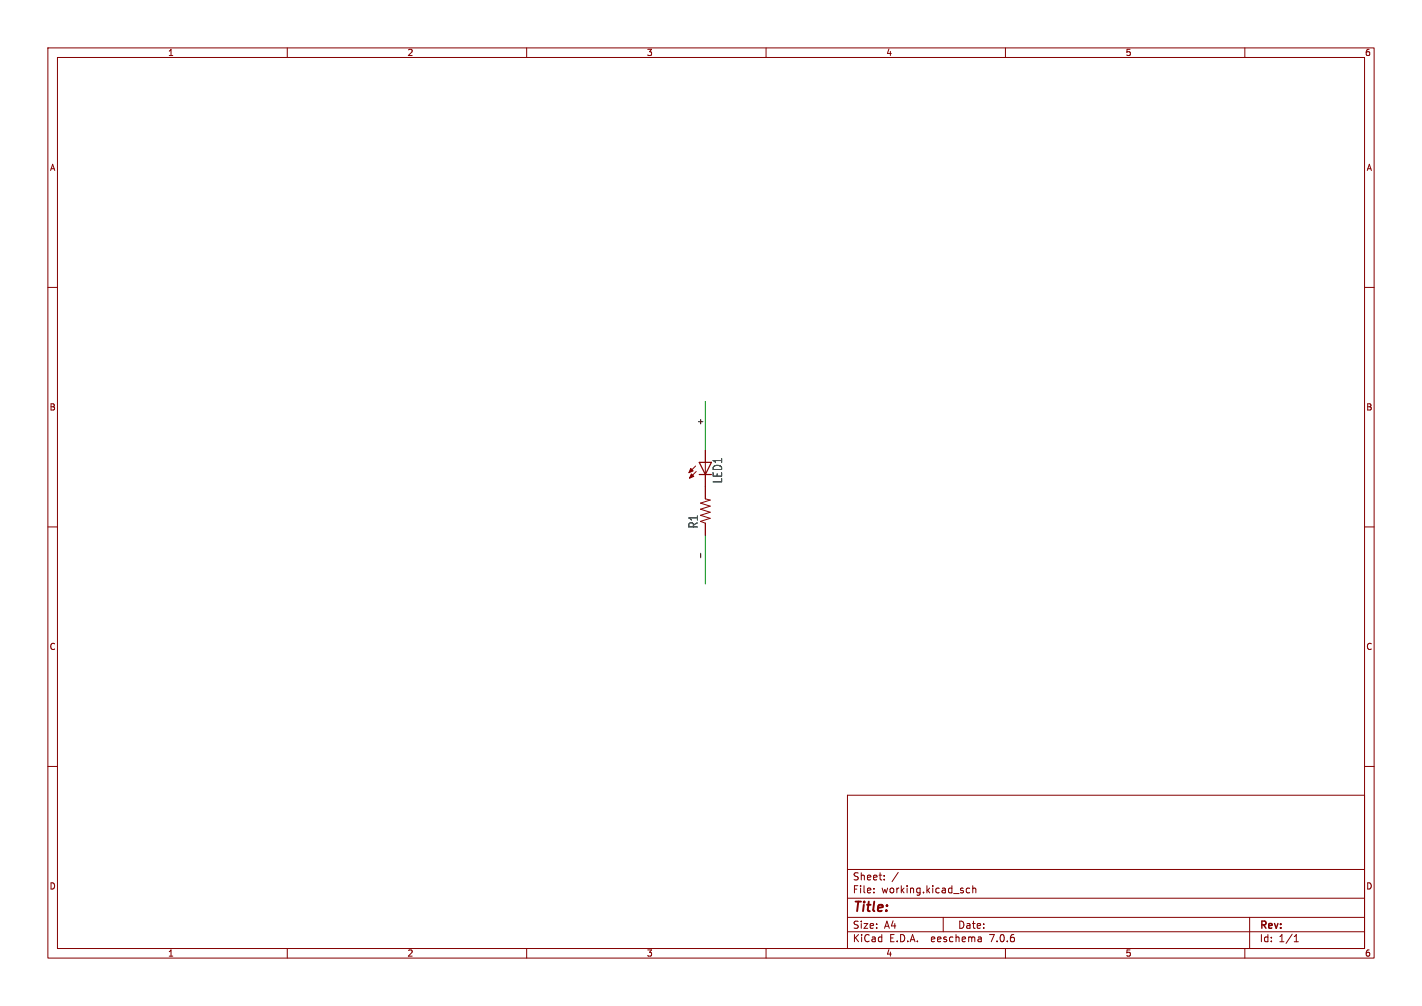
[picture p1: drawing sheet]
<svg xmlns="http://www.w3.org/2000/svg" width="297mm" height="210mm" viewBox="0 0 297 210" stroke-linecap="round" stroke-linejoin="round" font-family="sans-serif">
<g fill="none" stroke="#840000" stroke-width=".21">
<path d="M10 10h277v190h-277zM12 12h273v186h-273zM60 10v2M110 10v2M160 10v2M210 10v2M260 10v2M10 60h2M285 60h2M145.3 97.3l-1.4 1.4M145.4 98.4l-1.4 1.4M147.3 94v10.1l1 .3-2 .6 2 .7-2 .6 2 .6-2 .7 2 .6-2 .6 1 .4v2.6"/>
<path d="M10 110h2M285 110h2M10 160h2M285 160h2M177 166h108v32h-108zM60 198v2M110 198v2M160 198v2M177 194.5h108M177 191.5h108M177 187.5h108M177 181.5h108"/>
<path d="M182.5 186.3v.1M182.5 185.5v.1M184.7 183.6v.1M184.7 182.8v.1M187.6 182.1l-1.3 2M197 191.5v3M202.5 185.5l-.4-.1-.3 .3 .2 .6h.5M203.2 185.5l.2-.1 .3 .1 .1 .9M203.2 184.9v1.5M204.9 195.7l.1 .9M205 196.5l-.2 .1M205 196h-.2"/>
<path d="M210 198v2M260 198v2M261 191.5v6.5M270.3 196.6h.9M270.3 195.5l.4-.4v1.5"/>
</g>
<path d="M146 99.1h2.6M146 96.5h2.6l-1.3 2.6z" fill="none" stroke="#840000" stroke-width=".25"/>
<g fill="#840000" stroke="#840000" stroke-width=".21">
<path d="M144.3 97.8l.5 .5-.9 .4z"/>
<path d="M144.4 98.9l.5 .5-.9 .4z"/>
</g>
<path d="M146.3 115.5v.9" fill="none" stroke="#0f0f0f" stroke-width=".21"/>
<path d="M147.3 83.8v10.2M147.3 111.8v10.1" fill="none" stroke="#009600" stroke-width=".21"/>
<text font-size="2.8" fill="#840000" x="178" y="190.9">Title:</text>
<g font-size="2.5" fill="#006464">
<text x="151" y="101" transform="rotate(-90 151 101)">LED1</text>
<text x="146" y="110.4" transform="rotate(-90 146 110.4)">R1</text>
</g>
<g font-size="2.1" fill="#840000">
<text x="178" y="184">Sheet:</text>
<text x="178" y="186.7">File:</text>
<text x="184.1" y="186.7">working.kicad_sch</text>
<text x="178" y="196.9">KiCad</text>
<text x="178" y="194.1">Size:</text>
<text x="184.7" y="194.1">A4</text>
<text x="185.7" y="196.9">E.D.A.</text>
<text x="194.6" y="196.9">eeschema</text>
<text x="200" y="194.1">Date:</text>
<text x="207" y="196.9">7.0.6</text>
<text x="263" y="194.3">Rev:</text>
<text x="263" y="196.9">Id:</text>
<text x="267.1" y="196.9">1/1</text>
</g>
<g font-size="1.8" fill="#840000">
<text x="35" y="11.9">1</text>
<text x="85" y="11.9">2</text>
<text x="135" y="11.9">3</text>
<text x="185" y="11.9">4</text>
<text x="235" y="11.9">5</text>
<text x="285" y="11.9">6</text>
<text x="10.3" y="35.9">A</text>
<text x="285.3" y="35.9">A</text>
<text x="10.3" y="85.9">B</text>
<text x="285.3" y="85.9">B</text>
<text x="10.3" y="135.9">C</text>
<text x="285.3" y="135.9">C</text>
<text x="10.3" y="185.9">D</text>
<text x="285.3" y="185.9">D</text>
<text x="35" y="199.9">1</text>
<text x="85" y="199.9">2</text>
<text x="135" y="199.9">3</text>
<text x="185" y="199.9">4</text>
<text x="235" y="199.9">5</text>
<text x="285" y="199.9">6</text>
</g>
<text font-size="1.7" fill="#0f0f0f" x="147" y="88.9" transform="rotate(-90 147 88.9)">+</text>
</svg>
